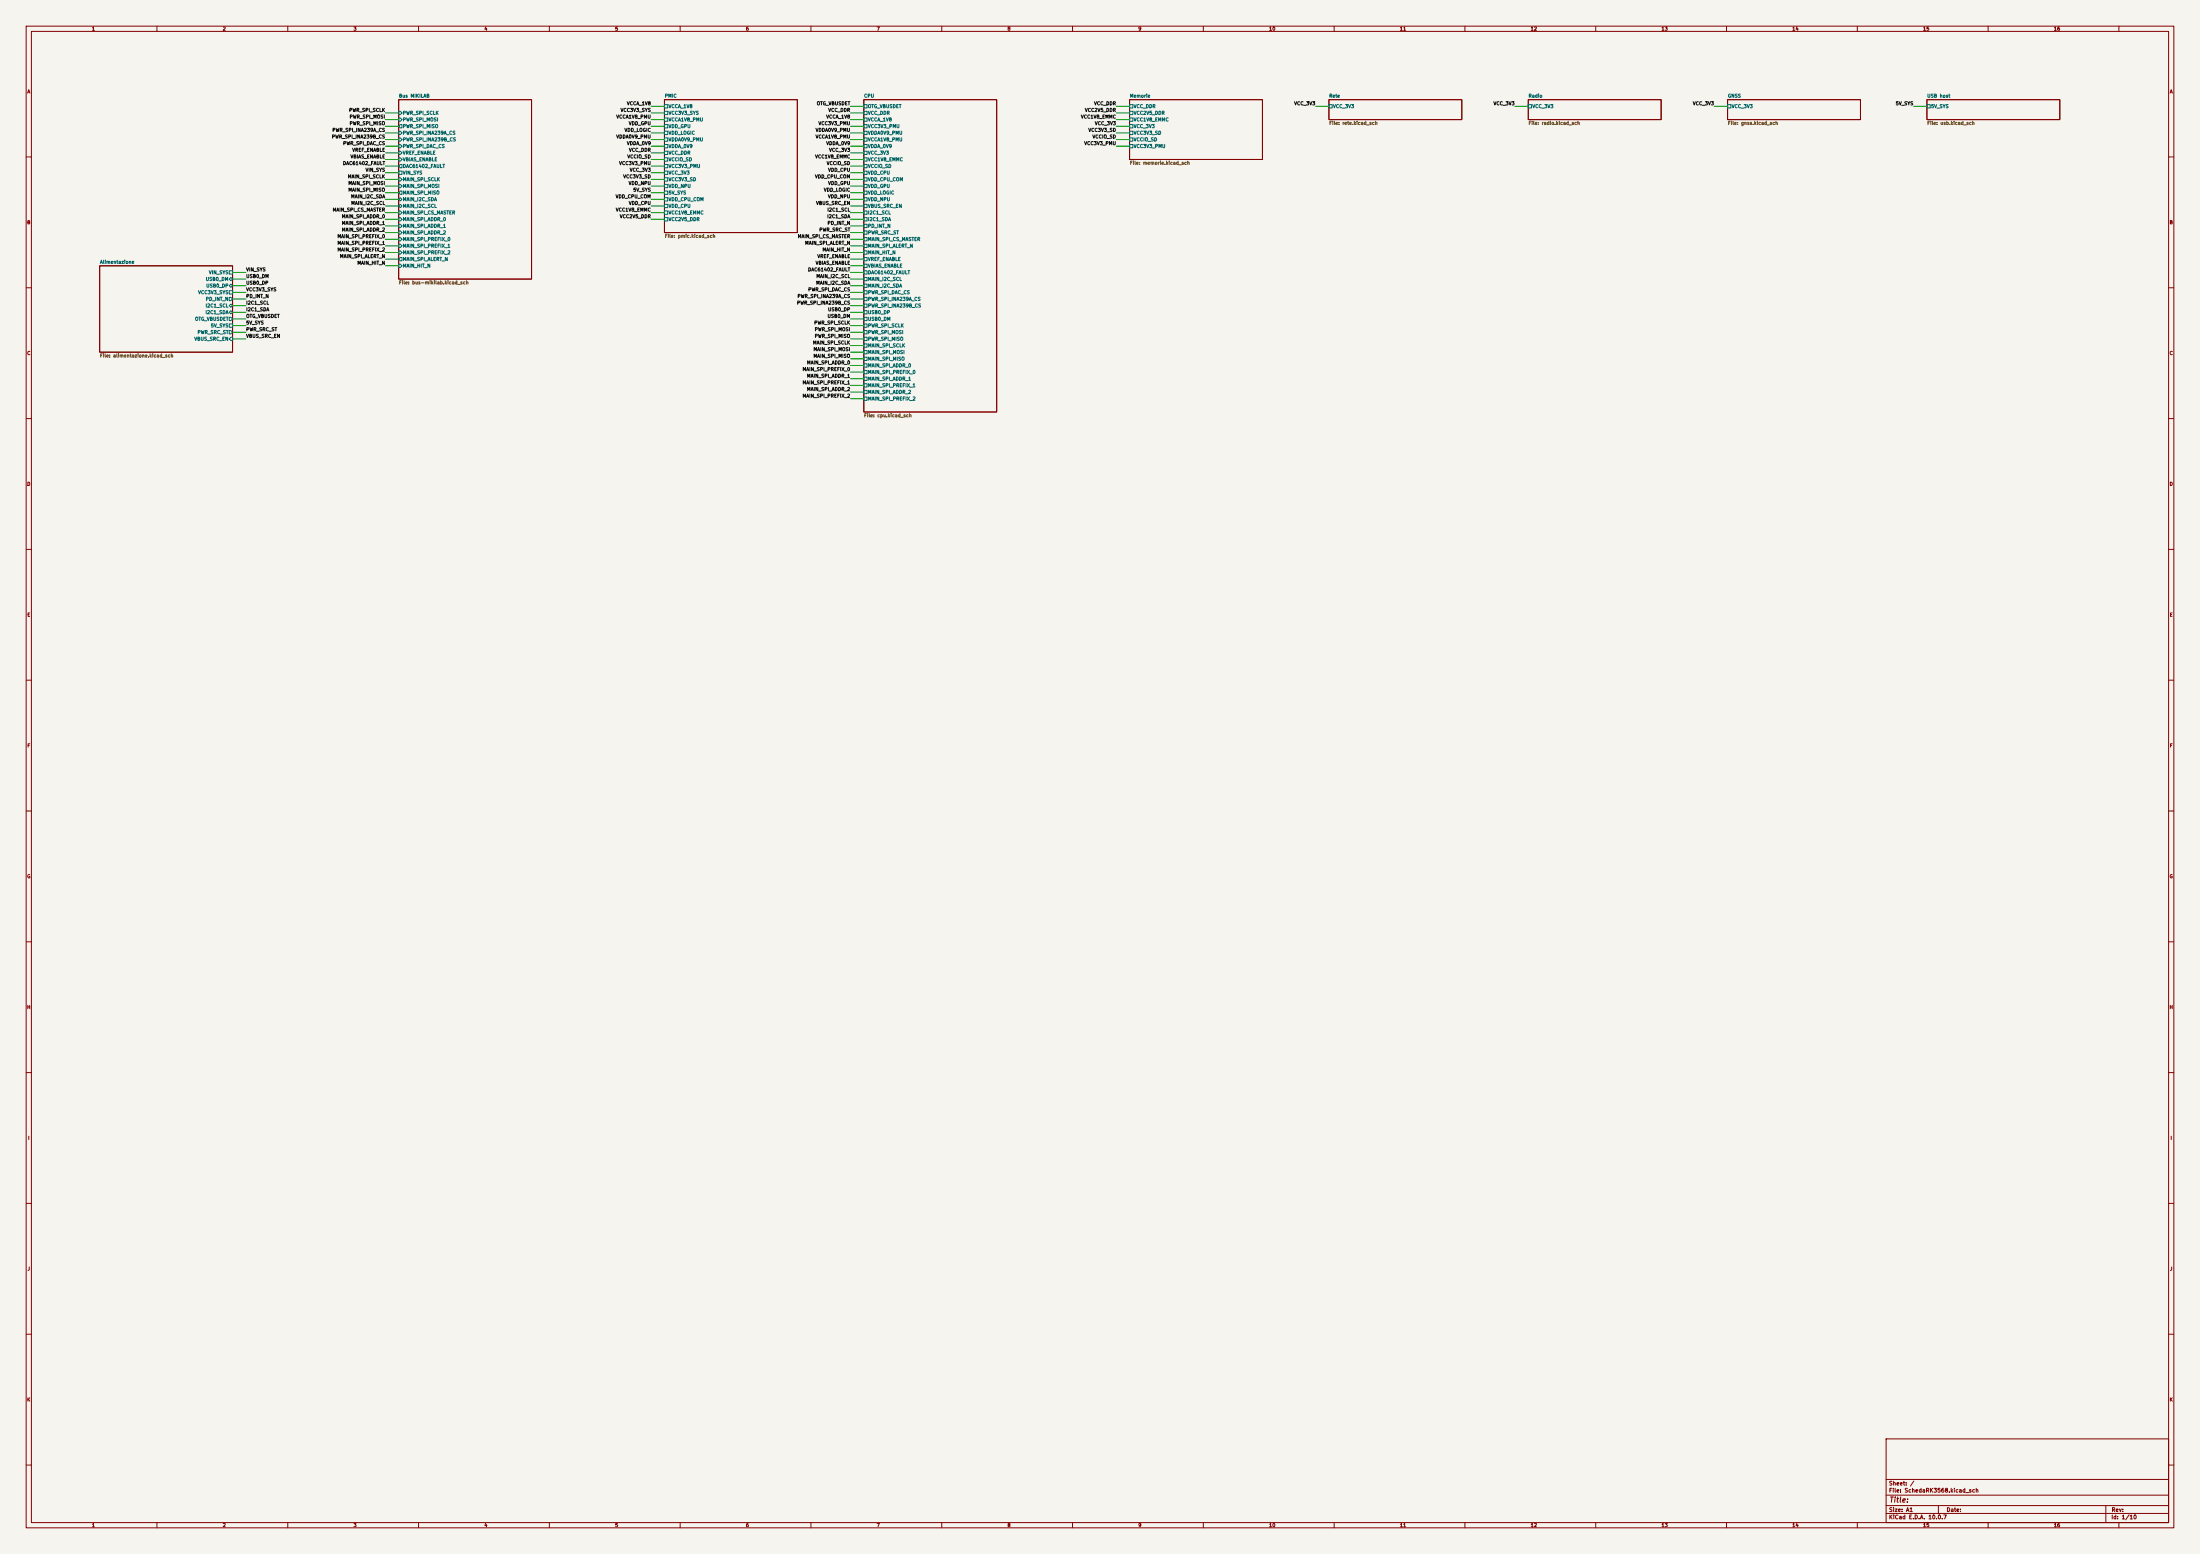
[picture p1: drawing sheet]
(kicad_sch
 (version 20260306)
 (generator "eeschema")
 (generator_version "10.0")
 (paper "A1")
 (lib_symbols)
 (sheet (at 152.4 38.1) (size 50.8 68.58) (exclude_from_sim no) (in_bom yes) (on_board yes) (dnp no) (fields_autoplaced yes) (stroke (width 0.1524) (type solid)) (fill (color 0 0 0 0)) (property "Sheetname" "Bus MIKILAB" (at 152.4 37.39 0) (effects (font (size 1.27 1.27)) (justify left bottom))) (property "Sheetfile" "bus-mikilab.kicad_sch" (at 152.4 107.26 0) (effects (font (size 1.27 1.27)) (justify left top))) (pin "PWR_SPI_SCLK" input (at 152.40 43.18 180) (effects (font (size 1.27 1.27)) (justify left))) (pin "PWR_SPI_MOSI" input (at 152.40 45.72 180) (effects (font (size 1.27 1.27)) (justify left))) (pin "PWR_SPI_MISO" output (at 152.40 48.26 180) (effects (font (size 1.27 1.27)) (justify left))) (pin "PWR_SPI_INA239A_CS" input (at 152.40 50.80 180) (effects (font (size 1.27 1.27)) (justify left))) (pin "PWR_SPI_INA239B_CS" input (at 152.40 53.34 180) (effects (font (size 1.27 1.27)) (justify left))) (pin "PWR_SPI_DAC_CS" input (at 152.40 55.88 180) (effects (font (size 1.27 1.27)) (justify left))) (pin "VREF_ENABLE" input (at 152.40 58.42 180) (effects (font (size 1.27 1.27)) (justify left))) (pin "VBIAS_ENABLE" input (at 152.40 60.96 180) (effects (font (size 1.27 1.27)) (justify left))) (pin "DAC61402_FAULT" output (at 152.40 63.50 180) (effects (font (size 1.27 1.27)) (justify left))) (pin "VIN_SYS" passive (at 152.40 66.04 180) (effects (font (size 1.27 1.27)) (justify left))) (pin "MAIN_SPI_SCLK" input (at 152.40 68.58 180) (effects (font (size 1.27 1.27)) (justify left))) (pin "MAIN_SPI_MOSI" input (at 152.40 71.12 180) (effects (font (size 1.27 1.27)) (justify left))) (pin "MAIN_SPI_MISO" output (at 152.40 73.66 180) (effects (font (size 1.27 1.27)) (justify left))) (pin "MAIN_I2C_SDA" bidirectional (at 152.40 76.20 180) (effects (font (size 1.27 1.27)) (justify left))) (pin "MAIN_I2C_SCL" bidirectional (at 152.40 78.74 180) (effects (font (size 1.27 1.27)) (justify left))) (pin "MAIN_SPI_CS_MASTER" input (at 152.40 81.28 180) (effects (font (size 1.27 1.27)) (justify left))) (pin "MAIN_SPI_ADDR_0" input (at 152.40 83.82 180) (effects (font (size 1.27 1.27)) (justify left))) (pin "MAIN_SPI_ADDR_1" input (at 152.40 86.36 180) (effects (font (size 1.27 1.27)) (justify left))) (pin "MAIN_SPI_ADDR_2" input (at 152.40 88.90 180) (effects (font (size 1.27 1.27)) (justify left))) (pin "MAIN_SPI_PREFIX_0" input (at 152.40 91.44 180) (effects (font (size 1.27 1.27)) (justify left))) (pin "MAIN_SPI_PREFIX_1" input (at 152.40 93.98 180) (effects (font (size 1.27 1.27)) (justify left))) (pin "MAIN_SPI_PREFIX_2" input (at 152.40 96.52 180) (effects (font (size 1.27 1.27)) (justify left))) (pin "MAIN_SPI_ALERT_N" output (at 152.40 99.06 180) (effects (font (size 1.27 1.27)) (justify left))) (pin "MAIN_HIT_N" input (at 152.40 101.60 180) (effects (font (size 1.27 1.27)) (justify left))))
 
 
 (wire (pts (xy 152.40 43.18) (xy 147.32 43.18)) (stroke (width 0) (type default)))
 (label "PWR_SPI_SCLK" (at 147.32 43.18 180) (effects (font (size 1.27 1.27)) (justify right bottom)))
 (wire (pts (xy 152.40 45.72) (xy 147.32 45.72)) (stroke (width 0) (type default)))
 (label "PWR_SPI_MOSI" (at 147.32 45.72 180) (effects (font (size 1.27 1.27)) (justify right bottom)))
 (wire (pts (xy 152.40 48.26) (xy 147.32 48.26)) (stroke (width 0) (type default)))
 (label "PWR_SPI_MISO" (at 147.32 48.26 180) (effects (font (size 1.27 1.27)) (justify right bottom)))
 (wire (pts (xy 152.40 50.80) (xy 147.32 50.80)) (stroke (width 0) (type default)))
 (label "PWR_SPI_INA239A_CS" (at 147.32 50.80 180) (effects (font (size 1.27 1.27)) (justify right bottom)))
 (wire (pts (xy 152.40 53.34) (xy 147.32 53.34)) (stroke (width 0) (type default)))
 (label "PWR_SPI_INA239B_CS" (at 147.32 53.34 180) (effects (font (size 1.27 1.27)) (justify right bottom)))
 (wire (pts (xy 152.40 55.88) (xy 147.32 55.88)) (stroke (width 0) (type default)))
 (label "PWR_SPI_DAC_CS" (at 147.32 55.88 180) (effects (font (size 1.27 1.27)) (justify right bottom)))
 (wire (pts (xy 152.40 58.42) (xy 147.32 58.42)) (stroke (width 0) (type default)))
 (label "VREF_ENABLE" (at 147.32 58.42 180) (effects (font (size 1.27 1.27)) (justify right bottom)))
 (wire (pts (xy 152.40 60.96) (xy 147.32 60.96)) (stroke (width 0) (type default)))
 (label "VBIAS_ENABLE" (at 147.32 60.96 180) (effects (font (size 1.27 1.27)) (justify right bottom)))
 (wire (pts (xy 152.40 63.50) (xy 147.32 63.50)) (stroke (width 0) (type default)))
 (label "DAC61402_FAULT" (at 147.32 63.50 180) (effects (font (size 1.27 1.27)) (justify right bottom)))
 (wire (pts (xy 152.40 66.04) (xy 147.32 66.04)) (stroke (width 0) (type default)))
 (label "VIN_SYS" (at 147.32 66.04 180) (effects (font (size 1.27 1.27)) (justify right bottom)))
 (wire (pts (xy 152.40 68.58) (xy 147.32 68.58)) (stroke (width 0) (type default)))
 (label "MAIN_SPI_SCLK" (at 147.32 68.58 180) (effects (font (size 1.27 1.27)) (justify right bottom)))
 (wire (pts (xy 152.40 71.12) (xy 147.32 71.12)) (stroke (width 0) (type default)))
 (label "MAIN_SPI_MOSI" (at 147.32 71.12 180) (effects (font (size 1.27 1.27)) (justify right bottom)))
 (wire (pts (xy 152.40 73.66) (xy 147.32 73.66)) (stroke (width 0) (type default)))
 (label "MAIN_SPI_MISO" (at 147.32 73.66 180) (effects (font (size 1.27 1.27)) (justify right bottom)))
 (wire (pts (xy 152.40 76.20) (xy 147.32 76.20)) (stroke (width 0) (type default)))
 (label "MAIN_I2C_SDA" (at 147.32 76.20 180) (effects (font (size 1.27 1.27)) (justify right bottom)))
 (wire (pts (xy 152.40 78.74) (xy 147.32 78.74)) (stroke (width 0) (type default)))
 (label "MAIN_I2C_SCL" (at 147.32 78.74 180) (effects (font (size 1.27 1.27)) (justify right bottom)))
 (wire (pts (xy 152.40 81.28) (xy 147.32 81.28)) (stroke (width 0) (type default)))
 (label "MAIN_SPI_CS_MASTER" (at 147.32 81.28 180) (effects (font (size 1.27 1.27)) (justify right bottom)))
 (wire (pts (xy 152.40 83.82) (xy 147.32 83.82)) (stroke (width 0) (type default)))
 (label "MAIN_SPI_ADDR_0" (at 147.32 83.82 180) (effects (font (size 1.27 1.27)) (justify right bottom)))
 (wire (pts (xy 152.40 86.36) (xy 147.32 86.36)) (stroke (width 0) (type default)))
 (label "MAIN_SPI_ADDR_1" (at 147.32 86.36 180) (effects (font (size 1.27 1.27)) (justify right bottom)))
 (wire (pts (xy 152.40 88.90) (xy 147.32 88.90)) (stroke (width 0) (type default)))
 (label "MAIN_SPI_ADDR_2" (at 147.32 88.90 180) (effects (font (size 1.27 1.27)) (justify right bottom)))
 (wire (pts (xy 152.40 91.44) (xy 147.32 91.44)) (stroke (width 0) (type default)))
 (label "MAIN_SPI_PREFIX_0" (at 147.32 91.44 180) (effects (font (size 1.27 1.27)) (justify right bottom)))
 (wire (pts (xy 152.40 93.98) (xy 147.32 93.98)) (stroke (width 0) (type default)))
 (label "MAIN_SPI_PREFIX_1" (at 147.32 93.98 180) (effects (font (size 1.27 1.27)) (justify right bottom)))
 (wire (pts (xy 152.40 96.52) (xy 147.32 96.52)) (stroke (width 0) (type default)))
 (label "MAIN_SPI_PREFIX_2" (at 147.32 96.52 180) (effects (font (size 1.27 1.27)) (justify right bottom)))
 (wire (pts (xy 152.40 99.06) (xy 147.32 99.06)) (stroke (width 0) (type default)))
 (label "MAIN_SPI_ALERT_N" (at 147.32 99.06 180) (effects (font (size 1.27 1.27)) (justify right bottom)))
 (wire (pts (xy 152.40 101.60) (xy 147.32 101.60)) (stroke (width 0) (type default)))
 (label "MAIN_HIT_N" (at 147.32 101.60 180) (effects (font (size 1.27 1.27)) (justify right bottom)))
 (sheet (at 38.1 101.6) (size 50.8 33.02) (exclude_from_sim no) (in_bom yes) (on_board yes) (dnp no) (fields_autoplaced yes) (stroke (width 0.1524) (type solid)) (fill (color 0 0 0 0)) (property "Sheetname" "Alimentazione" (at 38.1 100.89 0) (effects (font (size 1.27 1.27)) (justify left bottom))) (property "Sheetfile" "alimentazione.kicad_sch" (at 38.1 135.20 0) (effects (font (size 1.27 1.27)) (justify left top))) (pin "VIN_SYS" passive (at 88.90 104.14 0) (effects (font (size 1.27 1.27)) (justify right))) (pin "USB0_DM" bidirectional (at 88.90 106.68 0) (effects (font (size 1.27 1.27)) (justify right))) (pin "USB0_DP" bidirectional (at 88.90 109.22 0) (effects (font (size 1.27 1.27)) (justify right))) (pin "VCC3V3_SYS" passive (at 88.90 111.76 0) (effects (font (size 1.27 1.27)) (justify right))) (pin "PD_INT_N" output (at 88.90 114.30 0) (effects (font (size 1.27 1.27)) (justify right))) (pin "I2C1_SCL" bidirectional (at 88.90 116.84 0) (effects (font (size 1.27 1.27)) (justify right))) (pin "I2C1_SDA" bidirectional (at 88.90 119.38 0) (effects (font (size 1.27 1.27)) (justify right))) (pin "OTG_VBUSDET" output (at 88.90 121.92 0) (effects (font (size 1.27 1.27)) (justify right))) (pin "5V_SYS" passive (at 88.90 124.46 0) (effects (font (size 1.27 1.27)) (justify right))) (pin "PWR_SRC_ST" output (at 88.90 127.00 0) (effects (font (size 1.27 1.27)) (justify right))) (pin "VBUS_SRC_EN" input (at 88.90 129.54 0) (effects (font (size 1.27 1.27)) (justify right))))
 (wire (pts (xy 88.90 104.14) (xy 93.98 104.14)) (stroke (width 0) (type default)))
 (label "VIN_SYS" (at 93.98 104.14 0) (effects (font (size 1.27 1.27)) (justify left bottom)))
 (wire (pts (xy 88.90 106.68) (xy 93.98 106.68)) (stroke (width 0) (type default)))
 (label "USB0_DM" (at 93.98 106.68 0) (effects (font (size 1.27 1.27)) (justify left bottom)))
 (wire (pts (xy 88.90 109.22) (xy 93.98 109.22)) (stroke (width 0) (type default)))
 (label "USB0_DP" (at 93.98 109.22 0) (effects (font (size 1.27 1.27)) (justify left bottom)))
 (wire (pts (xy 88.90 111.76) (xy 93.98 111.76)) (stroke (width 0) (type default)))
 (label "VCC3V3_SYS" (at 93.98 111.76 0) (effects (font (size 1.27 1.27)) (justify left bottom)))
 (wire (pts (xy 88.90 114.30) (xy 93.98 114.30)) (stroke (width 0) (type default)))
 (label "PD_INT_N" (at 93.98 114.30 0) (effects (font (size 1.27 1.27)) (justify left bottom)))
 (wire (pts (xy 88.90 116.84) (xy 93.98 116.84)) (stroke (width 0) (type default)))
 (label "I2C1_SCL" (at 93.98 116.84 0) (effects (font (size 1.27 1.27)) (justify left bottom)))
 (wire (pts (xy 88.90 119.38) (xy 93.98 119.38)) (stroke (width 0) (type default)))
 (label "I2C1_SDA" (at 93.98 119.38 0) (effects (font (size 1.27 1.27)) (justify left bottom)))
 (wire (pts (xy 88.90 121.92) (xy 93.98 121.92)) (stroke (width 0) (type default)))
 (label "OTG_VBUSDET" (at 93.98 121.92 0) (effects (font (size 1.27 1.27)) (justify left bottom)))
 (wire (pts (xy 88.90 124.46) (xy 93.98 124.46)) (stroke (width 0) (type default)))
 (label "5V_SYS" (at 93.98 124.46 0) (effects (font (size 1.27 1.27)) (justify left bottom)))
 (wire (pts (xy 88.90 127.00) (xy 93.98 127.00)) (stroke (width 0) (type default)))
 (label "PWR_SRC_ST" (at 93.98 127.00 0) (effects (font (size 1.27 1.27)) (justify left bottom)))
 (wire (pts (xy 88.90 129.54) (xy 93.98 129.54)) (stroke (width 0) (type default)))
 (label "VBUS_SRC_EN" (at 93.98 129.54 0) (effects (font (size 1.27 1.27)) (justify left bottom)))
 (sheet (at 254.0 38.1) (size 50.8 50.80) (exclude_from_sim no) (in_bom yes) (on_board yes) (dnp no) (fields_autoplaced yes) (stroke (width 0.1524) (type solid)) (fill (color 0 0 0 0)) (property "Sheetname" "PMIC" (at 254.0 37.39 0) (effects (font (size 1.27 1.27)) (justify left bottom))) (property "Sheetfile" "pmic.kicad_sch" (at 254.0 89.48 0) (effects (font (size 1.27 1.27)) (justify left top))) (pin "VCCA_1V8" passive (at 254.00 40.64 180) (effects (font (size 1.27 1.27)) (justify left))) (pin "VCC3V3_SYS" passive (at 254.00 43.18 180) (effects (font (size 1.27 1.27)) (justify left))) (pin "VCCA1V8_PMU" passive (at 254.00 45.72 180) (effects (font (size 1.27 1.27)) (justify left))) (pin "VDD_GPU" passive (at 254.00 48.26 180) (effects (font (size 1.27 1.27)) (justify left))) (pin "VDD_LOGIC" passive (at 254.00 50.80 180) (effects (font (size 1.27 1.27)) (justify left))) (pin "VDDA0V9_PMU" passive (at 254.00 53.34 180) (effects (font (size 1.27 1.27)) (justify left))) (pin "VDDA_0V9" passive (at 254.00 55.88 180) (effects (font (size 1.27 1.27)) (justify left))) (pin "VCC_DDR" passive (at 254.00 58.42 180) (effects (font (size 1.27 1.27)) (justify left))) (pin "VCCIO_SD" passive (at 254.00 60.96 180) (effects (font (size 1.27 1.27)) (justify left))) (pin "VCC3V3_PMU" passive (at 254.00 63.50 180) (effects (font (size 1.27 1.27)) (justify left))) (pin "VCC_3V3" passive (at 254.00 66.04 180) (effects (font (size 1.27 1.27)) (justify left))) (pin "VCC3V3_SD" passive (at 254.00 68.58 180) (effects (font (size 1.27 1.27)) (justify left))) (pin "VDD_NPU" passive (at 254.00 71.12 180) (effects (font (size 1.27 1.27)) (justify left))) (pin "5V_SYS" passive (at 254.00 73.66 180) (effects (font (size 1.27 1.27)) (justify left))) (pin "VDD_CPU_COM" passive (at 254.00 76.20 180) (effects (font (size 1.27 1.27)) (justify left))) (pin "VDD_CPU" passive (at 254.00 78.74 180) (effects (font (size 1.27 1.27)) (justify left))) (pin "VCC1V8_EMMC" passive (at 254.00 81.28 180) (effects (font (size 1.27 1.27)) (justify left))) (pin "VCC2V5_DDR" passive (at 254.00 83.82 180) (effects (font (size 1.27 1.27)) (justify left))))
 (wire (pts (xy 254.00 40.64) (xy 248.92 40.64)) (stroke (width 0) (type default)))
 (label "VCCA_1V8" (at 248.92 40.64 180) (effects (font (size 1.27 1.27)) (justify right bottom)))
 (wire (pts (xy 254.00 43.18) (xy 248.92 43.18)) (stroke (width 0) (type default)))
 (label "VCC3V3_SYS" (at 248.92 43.18 180) (effects (font (size 1.27 1.27)) (justify right bottom)))
 (wire (pts (xy 254.00 45.72) (xy 248.92 45.72)) (stroke (width 0) (type default)))
 (label "VCCA1V8_PMU" (at 248.92 45.72 180) (effects (font (size 1.27 1.27)) (justify right bottom)))
 (wire (pts (xy 254.00 48.26) (xy 248.92 48.26)) (stroke (width 0) (type default)))
 (label "VDD_GPU" (at 248.92 48.26 180) (effects (font (size 1.27 1.27)) (justify right bottom)))
 (wire (pts (xy 254.00 50.80) (xy 248.92 50.80)) (stroke (width 0) (type default)))
 (label "VDD_LOGIC" (at 248.92 50.80 180) (effects (font (size 1.27 1.27)) (justify right bottom)))
 (wire (pts (xy 254.00 53.34) (xy 248.92 53.34)) (stroke (width 0) (type default)))
 (label "VDDA0V9_PMU" (at 248.92 53.34 180) (effects (font (size 1.27 1.27)) (justify right bottom)))
 (wire (pts (xy 254.00 55.88) (xy 248.92 55.88)) (stroke (width 0) (type default)))
 (label "VDDA_0V9" (at 248.92 55.88 180) (effects (font (size 1.27 1.27)) (justify right bottom)))
 (wire (pts (xy 254.00 58.42) (xy 248.92 58.42)) (stroke (width 0) (type default)))
 (label "VCC_DDR" (at 248.92 58.42 180) (effects (font (size 1.27 1.27)) (justify right bottom)))
 (wire (pts (xy 254.00 60.96) (xy 248.92 60.96)) (stroke (width 0) (type default)))
 (label "VCCIO_SD" (at 248.92 60.96 180) (effects (font (size 1.27 1.27)) (justify right bottom)))
 (wire (pts (xy 254.00 63.50) (xy 248.92 63.50)) (stroke (width 0) (type default)))
 (label "VCC3V3_PMU" (at 248.92 63.50 180) (effects (font (size 1.27 1.27)) (justify right bottom)))
 (wire (pts (xy 254.00 66.04) (xy 248.92 66.04)) (stroke (width 0) (type default)))
 (label "VCC_3V3" (at 248.92 66.04 180) (effects (font (size 1.27 1.27)) (justify right bottom)))
 (wire (pts (xy 254.00 68.58) (xy 248.92 68.58)) (stroke (width 0) (type default)))
 (label "VCC3V3_SD" (at 248.92 68.58 180) (effects (font (size 1.27 1.27)) (justify right bottom)))
 (wire (pts (xy 254.00 71.12) (xy 248.92 71.12)) (stroke (width 0) (type default)))
 (label "VDD_NPU" (at 248.92 71.12 180) (effects (font (size 1.27 1.27)) (justify right bottom)))
 (wire (pts (xy 254.00 73.66) (xy 248.92 73.66)) (stroke (width 0) (type default)))
 (label "5V_SYS" (at 248.92 73.66 180) (effects (font (size 1.27 1.27)) (justify right bottom)))
 (wire (pts (xy 254.00 76.20) (xy 248.92 76.20)) (stroke (width 0) (type default)))
 (label "VDD_CPU_COM" (at 248.92 76.20 180) (effects (font (size 1.27 1.27)) (justify right bottom)))
 (wire (pts (xy 254.00 78.74) (xy 248.92 78.74)) (stroke (width 0) (type default)))
 (label "VDD_CPU" (at 248.92 78.74 180) (effects (font (size 1.27 1.27)) (justify right bottom)))
 (wire (pts (xy 254.00 81.28) (xy 248.92 81.28)) (stroke (width 0) (type default)))
 (label "VCC1V8_EMMC" (at 248.92 81.28 180) (effects (font (size 1.27 1.27)) (justify right bottom)))
 (wire (pts (xy 254.00 83.82) (xy 248.92 83.82)) (stroke (width 0) (type default)))
 (label "VCC2V5_DDR" (at 248.92 83.82 180) (effects (font (size 1.27 1.27)) (justify right bottom)))
 (sheet (at 330.2 38.1) (size 50.8 119.38) (exclude_from_sim no) (in_bom yes) (on_board yes) (dnp no) (fields_autoplaced yes) (stroke (width 0.1524) (type solid)) (fill (color 0 0 0 0)) (property "Sheetname" "CPU" (at 330.2 37.39 0) (effects (font (size 1.27 1.27)) (justify left bottom))) (property "Sheetfile" "cpu.kicad_sch" (at 330.2 158.06 0) (effects (font (size 1.27 1.27)) (justify left top))) (pin "OTG_VBUSDET" passive (at 330.20 40.64 180) (effects (font (size 1.27 1.27)) (justify left))) (pin "VCC_DDR" passive (at 330.20 43.18 180) (effects (font (size 1.27 1.27)) (justify left))) (pin "VCCA_1V8" passive (at 330.20 45.72 180) (effects (font (size 1.27 1.27)) (justify left))) (pin "VCC3V3_PMU" passive (at 330.20 48.26 180) (effects (font (size 1.27 1.27)) (justify left))) (pin "VDDA0V9_PMU" passive (at 330.20 50.80 180) (effects (font (size 1.27 1.27)) (justify left))) (pin "VCCA1V8_PMU" passive (at 330.20 53.34 180) (effects (font (size 1.27 1.27)) (justify left))) (pin "VDDA_0V9" passive (at 330.20 55.88 180) (effects (font (size 1.27 1.27)) (justify left))) (pin "VCC_3V3" passive (at 330.20 58.42 180) (effects (font (size 1.27 1.27)) (justify left))) (pin "VCC1V8_EMMC" passive (at 330.20 60.96 180) (effects (font (size 1.27 1.27)) (justify left))) (pin "VCCIO_SD" passive (at 330.20 63.50 180) (effects (font (size 1.27 1.27)) (justify left))) (pin "VDD_CPU" passive (at 330.20 66.04 180) (effects (font (size 1.27 1.27)) (justify left))) (pin "VDD_CPU_COM" passive (at 330.20 68.58 180) (effects (font (size 1.27 1.27)) (justify left))) (pin "VDD_GPU" passive (at 330.20 71.12 180) (effects (font (size 1.27 1.27)) (justify left))) (pin "VDD_LOGIC" passive (at 330.20 73.66 180) (effects (font (size 1.27 1.27)) (justify left))) (pin "VDD_NPU" passive (at 330.20 76.20 180) (effects (font (size 1.27 1.27)) (justify left))) (pin "VBUS_SRC_EN" passive (at 330.20 78.74 180) (effects (font (size 1.27 1.27)) (justify left))) (pin "I2C1_SCL" passive (at 330.20 81.28 180) (effects (font (size 1.27 1.27)) (justify left))) (pin "I2C1_SDA" passive (at 330.20 83.82 180) (effects (font (size 1.27 1.27)) (justify left))) (pin "PD_INT_N" passive (at 330.20 86.36 180) (effects (font (size 1.27 1.27)) (justify left))) (pin "PWR_SRC_ST" passive (at 330.20 88.90 180) (effects (font (size 1.27 1.27)) (justify left))) (pin "MAIN_SPI_CS_MASTER" passive (at 330.20 91.44 180) (effects (font (size 1.27 1.27)) (justify left))) (pin "MAIN_SPI_ALERT_N" passive (at 330.20 93.98 180) (effects (font (size 1.27 1.27)) (justify left))) (pin "MAIN_HIT_N" passive (at 330.20 96.52 180) (effects (font (size 1.27 1.27)) (justify left))) (pin "VREF_ENABLE" passive (at 330.20 99.06 180) (effects (font (size 1.27 1.27)) (justify left))) (pin "VBIAS_ENABLE" passive (at 330.20 101.60 180) (effects (font (size 1.27 1.27)) (justify left))) (pin "DAC61402_FAULT" passive (at 330.20 104.14 180) (effects (font (size 1.27 1.27)) (justify left))) (pin "MAIN_I2C_SCL" passive (at 330.20 106.68 180) (effects (font (size 1.27 1.27)) (justify left))) (pin "MAIN_I2C_SDA" passive (at 330.20 109.22 180) (effects (font (size 1.27 1.27)) (justify left))) (pin "PWR_SPI_DAC_CS" passive (at 330.20 111.76 180) (effects (font (size 1.27 1.27)) (justify left))) (pin "PWR_SPI_INA239A_CS" passive (at 330.20 114.30 180) (effects (font (size 1.27 1.27)) (justify left))) (pin "PWR_SPI_INA239B_CS" passive (at 330.20 116.84 180) (effects (font (size 1.27 1.27)) (justify left))) (pin "USB0_DP" passive (at 330.20 119.38 180) (effects (font (size 1.27 1.27)) (justify left))) (pin "USB0_DM" passive (at 330.20 121.92 180) (effects (font (size 1.27 1.27)) (justify left))) (pin "PWR_SPI_SCLK" passive (at 330.20 124.46 180) (effects (font (size 1.27 1.27)) (justify left))) (pin "PWR_SPI_MOSI" passive (at 330.20 127.00 180) (effects (font (size 1.27 1.27)) (justify left))) (pin "PWR_SPI_MISO" passive (at 330.20 129.54 180) (effects (font (size 1.27 1.27)) (justify left))) (pin "MAIN_SPI_SCLK" passive (at 330.20 132.08 180) (effects (font (size 1.27 1.27)) (justify left))) (pin "MAIN_SPI_MOSI" passive (at 330.20 134.62 180) (effects (font (size 1.27 1.27)) (justify left))) (pin "MAIN_SPI_MISO" passive (at 330.20 137.16 180) (effects (font (size 1.27 1.27)) (justify left))) (pin "MAIN_SPI_ADDR_0" passive (at 330.20 139.70 180) (effects (font (size 1.27 1.27)) (justify left))) (pin "MAIN_SPI_PREFIX_0" passive (at 330.20 142.24 180) (effects (font (size 1.27 1.27)) (justify left))) (pin "MAIN_SPI_ADDR_1" passive (at 330.20 144.78 180) (effects (font (size 1.27 1.27)) (justify left))) (pin "MAIN_SPI_PREFIX_1" passive (at 330.20 147.32 180) (effects (font (size 1.27 1.27)) (justify left))) (pin "MAIN_SPI_ADDR_2" passive (at 330.20 149.86 180) (effects (font (size 1.27 1.27)) (justify left))) (pin "MAIN_SPI_PREFIX_2" passive (at 330.20 152.40 180) (effects (font (size 1.27 1.27)) (justify left))))
 (wire (pts (xy 330.20 40.64) (xy 325.12 40.64)) (stroke (width 0) (type default)))
 (label "OTG_VBUSDET" (at 325.12 40.64 180) (effects (font (size 1.27 1.27)) (justify right bottom)))
 (wire (pts (xy 330.20 43.18) (xy 325.12 43.18)) (stroke (width 0) (type default)))
 (label "VCC_DDR" (at 325.12 43.18 180) (effects (font (size 1.27 1.27)) (justify right bottom)))
 (wire (pts (xy 330.20 45.72) (xy 325.12 45.72)) (stroke (width 0) (type default)))
 (label "VCCA_1V8" (at 325.12 45.72 180) (effects (font (size 1.27 1.27)) (justify right bottom)))
 (wire (pts (xy 330.20 48.26) (xy 325.12 48.26)) (stroke (width 0) (type default)))
 (label "VCC3V3_PMU" (at 325.12 48.26 180) (effects (font (size 1.27 1.27)) (justify right bottom)))
 (wire (pts (xy 330.20 50.80) (xy 325.12 50.80)) (stroke (width 0) (type default)))
 (label "VDDA0V9_PMU" (at 325.12 50.80 180) (effects (font (size 1.27 1.27)) (justify right bottom)))
 (wire (pts (xy 330.20 53.34) (xy 325.12 53.34)) (stroke (width 0) (type default)))
 (label "VCCA1V8_PMU" (at 325.12 53.34 180) (effects (font (size 1.27 1.27)) (justify right bottom)))
 (wire (pts (xy 330.20 55.88) (xy 325.12 55.88)) (stroke (width 0) (type default)))
 (label "VDDA_0V9" (at 325.12 55.88 180) (effects (font (size 1.27 1.27)) (justify right bottom)))
 (wire (pts (xy 330.20 58.42) (xy 325.12 58.42)) (stroke (width 0) (type default)))
 (label "VCC_3V3" (at 325.12 58.42 180) (effects (font (size 1.27 1.27)) (justify right bottom)))
 (wire (pts (xy 330.20 60.96) (xy 325.12 60.96)) (stroke (width 0) (type default)))
 (label "VCC1V8_EMMC" (at 325.12 60.96 180) (effects (font (size 1.27 1.27)) (justify right bottom)))
 (wire (pts (xy 330.20 63.50) (xy 325.12 63.50)) (stroke (width 0) (type default)))
 (label "VCCIO_SD" (at 325.12 63.50 180) (effects (font (size 1.27 1.27)) (justify right bottom)))
 (wire (pts (xy 330.20 66.04) (xy 325.12 66.04)) (stroke (width 0) (type default)))
 (label "VDD_CPU" (at 325.12 66.04 180) (effects (font (size 1.27 1.27)) (justify right bottom)))
 (wire (pts (xy 330.20 68.58) (xy 325.12 68.58)) (stroke (width 0) (type default)))
 (label "VDD_CPU_COM" (at 325.12 68.58 180) (effects (font (size 1.27 1.27)) (justify right bottom)))
 (wire (pts (xy 330.20 71.12) (xy 325.12 71.12)) (stroke (width 0) (type default)))
 (label "VDD_GPU" (at 325.12 71.12 180) (effects (font (size 1.27 1.27)) (justify right bottom)))
 (wire (pts (xy 330.20 73.66) (xy 325.12 73.66)) (stroke (width 0) (type default)))
 (label "VDD_LOGIC" (at 325.12 73.66 180) (effects (font (size 1.27 1.27)) (justify right bottom)))
 (wire (pts (xy 330.20 76.20) (xy 325.12 76.20)) (stroke (width 0) (type default)))
 (label "VDD_NPU" (at 325.12 76.20 180) (effects (font (size 1.27 1.27)) (justify right bottom)))
 (wire (pts (xy 330.20 78.74) (xy 325.12 78.74)) (stroke (width 0) (type default)))
 (label "VBUS_SRC_EN" (at 325.12 78.74 180) (effects (font (size 1.27 1.27)) (justify right bottom)))
 (wire (pts (xy 330.20 81.28) (xy 325.12 81.28)) (stroke (width 0) (type default)))
 (label "I2C1_SCL" (at 325.12 81.28 180) (effects (font (size 1.27 1.27)) (justify right bottom)))
 (wire (pts (xy 330.20 83.82) (xy 325.12 83.82)) (stroke (width 0) (type default)))
 (label "I2C1_SDA" (at 325.12 83.82 180) (effects (font (size 1.27 1.27)) (justify right bottom)))
 (wire (pts (xy 330.20 86.36) (xy 325.12 86.36)) (stroke (width 0) (type default)))
 (label "PD_INT_N" (at 325.12 86.36 180) (effects (font (size 1.27 1.27)) (justify right bottom)))
 (wire (pts (xy 330.20 88.90) (xy 325.12 88.90)) (stroke (width 0) (type default)))
 (label "PWR_SRC_ST" (at 325.12 88.90 180) (effects (font (size 1.27 1.27)) (justify right bottom)))
 (wire (pts (xy 330.20 91.44) (xy 325.12 91.44)) (stroke (width 0) (type default)))
 (label "MAIN_SPI_CS_MASTER" (at 325.12 91.44 180) (effects (font (size 1.27 1.27)) (justify right bottom)))
 (wire (pts (xy 330.20 93.98) (xy 325.12 93.98)) (stroke (width 0) (type default)))
 (label "MAIN_SPI_ALERT_N" (at 325.12 93.98 180) (effects (font (size 1.27 1.27)) (justify right bottom)))
 (wire (pts (xy 330.20 96.52) (xy 325.12 96.52)) (stroke (width 0) (type default)))
 (label "MAIN_HIT_N" (at 325.12 96.52 180) (effects (font (size 1.27 1.27)) (justify right bottom)))
 (wire (pts (xy 330.20 99.06) (xy 325.12 99.06)) (stroke (width 0) (type default)))
 (label "VREF_ENABLE" (at 325.12 99.06 180) (effects (font (size 1.27 1.27)) (justify right bottom)))
 (wire (pts (xy 330.20 101.60) (xy 325.12 101.60)) (stroke (width 0) (type default)))
 (label "VBIAS_ENABLE" (at 325.12 101.60 180) (effects (font (size 1.27 1.27)) (justify right bottom)))
 (wire (pts (xy 330.20 104.14) (xy 325.12 104.14)) (stroke (width 0) (type default)))
 (label "DAC61402_FAULT" (at 325.12 104.14 180) (effects (font (size 1.27 1.27)) (justify right bottom)))
 (wire (pts (xy 330.20 106.68) (xy 325.12 106.68)) (stroke (width 0) (type default)))
 (label "MAIN_I2C_SCL" (at 325.12 106.68 180) (effects (font (size 1.27 1.27)) (justify right bottom)))
 (wire (pts (xy 330.20 109.22) (xy 325.12 109.22)) (stroke (width 0) (type default)))
 (label "MAIN_I2C_SDA" (at 325.12 109.22 180) (effects (font (size 1.27 1.27)) (justify right bottom)))
 (wire (pts (xy 330.20 111.76) (xy 325.12 111.76)) (stroke (width 0) (type default)))
 (label "PWR_SPI_DAC_CS" (at 325.12 111.76 180) (effects (font (size 1.27 1.27)) (justify right bottom)))
 (wire (pts (xy 330.20 114.30) (xy 325.12 114.30)) (stroke (width 0) (type default)))
 (label "PWR_SPI_INA239A_CS" (at 325.12 114.30 180) (effects (font (size 1.27 1.27)) (justify right bottom)))
 (wire (pts (xy 330.20 116.84) (xy 325.12 116.84)) (stroke (width 0) (type default)))
 (label "PWR_SPI_INA239B_CS" (at 325.12 116.84 180) (effects (font (size 1.27 1.27)) (justify right bottom)))
 (wire (pts (xy 330.20 119.38) (xy 325.12 119.38)) (stroke (width 0) (type default)))
 (label "USB0_DP" (at 325.12 119.38 180) (effects (font (size 1.27 1.27)) (justify right bottom)))
 (wire (pts (xy 330.20 121.92) (xy 325.12 121.92)) (stroke (width 0) (type default)))
 (label "USB0_DM" (at 325.12 121.92 180) (effects (font (size 1.27 1.27)) (justify right bottom)))
 (wire (pts (xy 330.20 124.46) (xy 325.12 124.46)) (stroke (width 0) (type default)))
 (label "PWR_SPI_SCLK" (at 325.12 124.46 180) (effects (font (size 1.27 1.27)) (justify right bottom)))
 (wire (pts (xy 330.20 127.00) (xy 325.12 127.00)) (stroke (width 0) (type default)))
 (label "PWR_SPI_MOSI" (at 325.12 127.00 180) (effects (font (size 1.27 1.27)) (justify right bottom)))
 (wire (pts (xy 330.20 129.54) (xy 325.12 129.54)) (stroke (width 0) (type default)))
 (label "PWR_SPI_MISO" (at 325.12 129.54 180) (effects (font (size 1.27 1.27)) (justify right bottom)))
 (wire (pts (xy 330.20 132.08) (xy 325.12 132.08)) (stroke (width 0) (type default)))
 (label "MAIN_SPI_SCLK" (at 325.12 132.08 180) (effects (font (size 1.27 1.27)) (justify right bottom)))
 (wire (pts (xy 330.20 134.62) (xy 325.12 134.62)) (stroke (width 0) (type default)))
 (label "MAIN_SPI_MOSI" (at 325.12 134.62 180) (effects (font (size 1.27 1.27)) (justify right bottom)))
 (wire (pts (xy 330.20 137.16) (xy 325.12 137.16)) (stroke (width 0) (type default)))
 (label "MAIN_SPI_MISO" (at 325.12 137.16 180) (effects (font (size 1.27 1.27)) (justify right bottom)))
 (wire (pts (xy 330.20 139.70) (xy 325.12 139.70)) (stroke (width 0) (type default)))
 (label "MAIN_SPI_ADDR_0" (at 325.12 139.70 180) (effects (font (size 1.27 1.27)) (justify right bottom)))
 (wire (pts (xy 330.20 142.24) (xy 325.12 142.24)) (stroke (width 0) (type default)))
 (label "MAIN_SPI_PREFIX_0" (at 325.12 142.24 180) (effects (font (size 1.27 1.27)) (justify right bottom)))
 (wire (pts (xy 330.20 144.78) (xy 325.12 144.78)) (stroke (width 0) (type default)))
 (label "MAIN_SPI_ADDR_1" (at 325.12 144.78 180) (effects (font (size 1.27 1.27)) (justify right bottom)))
 (wire (pts (xy 330.20 147.32) (xy 325.12 147.32)) (stroke (width 0) (type default)))
 (label "MAIN_SPI_PREFIX_1" (at 325.12 147.32 180) (effects (font (size 1.27 1.27)) (justify right bottom)))
 (wire (pts (xy 330.20 149.86) (xy 325.12 149.86)) (stroke (width 0) (type default)))
 (label "MAIN_SPI_ADDR_2" (at 325.12 149.86 180) (effects (font (size 1.27 1.27)) (justify right bottom)))
 (wire (pts (xy 330.20 152.40) (xy 325.12 152.40)) (stroke (width 0) (type default)))
 (label "MAIN_SPI_PREFIX_2" (at 325.12 152.40 180) (effects (font (size 1.27 1.27)) (justify right bottom)))
 (sheet (at 431.8 38.1) (size 50.8 22.86) (exclude_from_sim no) (in_bom yes) (on_board yes) (dnp no) (fields_autoplaced yes) (stroke (width 0.1524) (type solid)) (fill (color 0 0 0 0)) (property "Sheetname" "Memorie" (at 431.8 37.39 0) (effects (font (size 1.27 1.27)) (justify left bottom))) (property "Sheetfile" "memorie.kicad_sch" (at 431.8 61.54 0) (effects (font (size 1.27 1.27)) (justify left top))) (pin "VCC_DDR" passive (at 431.80 40.64 180) (effects (font (size 1.27 1.27)) (justify left))) (pin "VCC2V5_DDR" passive (at 431.80 43.18 180) (effects (font (size 1.27 1.27)) (justify left))) (pin "VCC1V8_EMMC" passive (at 431.80 45.72 180) (effects (font (size 1.27 1.27)) (justify left))) (pin "VCC_3V3" passive (at 431.80 48.26 180) (effects (font (size 1.27 1.27)) (justify left))) (pin "VCC3V3_SD" passive (at 431.80 50.80 180) (effects (font (size 1.27 1.27)) (justify left))) (pin "VCCIO_SD" passive (at 431.80 53.34 180) (effects (font (size 1.27 1.27)) (justify left))) (pin "VCC3V3_PMU" passive (at 431.80 55.88 180) (effects (font (size 1.27 1.27)) (justify left))))
 (wire (pts (xy 431.80 40.64) (xy 426.72 40.64)) (stroke (width 0) (type default)))
 (label "VCC_DDR" (at 426.72 40.64 180) (effects (font (size 1.27 1.27)) (justify right bottom)))
 (wire (pts (xy 431.80 43.18) (xy 426.72 43.18)) (stroke (width 0) (type default)))
 (label "VCC2V5_DDR" (at 426.72 43.18 180) (effects (font (size 1.27 1.27)) (justify right bottom)))
 (wire (pts (xy 431.80 45.72) (xy 426.72 45.72)) (stroke (width 0) (type default)))
 (label "VCC1V8_EMMC" (at 426.72 45.72 180) (effects (font (size 1.27 1.27)) (justify right bottom)))
 (wire (pts (xy 431.80 48.26) (xy 426.72 48.26)) (stroke (width 0) (type default)))
 (label "VCC_3V3" (at 426.72 48.26 180) (effects (font (size 1.27 1.27)) (justify right bottom)))
 (wire (pts (xy 431.80 50.80) (xy 426.72 50.80)) (stroke (width 0) (type default)))
 (label "VCC3V3_SD" (at 426.72 50.80 180) (effects (font (size 1.27 1.27)) (justify right bottom)))
 (wire (pts (xy 431.80 53.34) (xy 426.72 53.34)) (stroke (width 0) (type default)))
 (label "VCCIO_SD" (at 426.72 53.34 180) (effects (font (size 1.27 1.27)) (justify right bottom)))
 (wire (pts (xy 431.80 55.88) (xy 426.72 55.88)) (stroke (width 0) (type default)))
 (label "VCC3V3_PMU" (at 426.72 55.88 180) (effects (font (size 1.27 1.27)) (justify right bottom)))
 (sheet (at 508.0 38.1) (size 50.8 7.62) (exclude_from_sim no) (in_bom yes) (on_board yes) (dnp no) (fields_autoplaced yes) (stroke (width 0.1524) (type solid)) (fill (color 0 0 0 0)) (property "Sheetname" "Rete" (at 508.0 37.39 0) (effects (font (size 1.27 1.27)) (justify left bottom))) (property "Sheetfile" "rete.kicad_sch" (at 508.0 46.30 0) (effects (font (size 1.27 1.27)) (justify left top))) (pin "VCC_3V3" passive (at 508.00 40.64 180) (effects (font (size 1.27 1.27)) (justify left))))
 (wire (pts (xy 508.00 40.64) (xy 502.92 40.64)) (stroke (width 0) (type default)))
 (label "VCC_3V3" (at 502.92 40.64 180) (effects (font (size 1.27 1.27)) (justify right bottom)))
 (sheet (at 584.2 38.1) (size 50.8 7.62) (exclude_from_sim no) (in_bom yes) (on_board yes) (dnp no) (fields_autoplaced yes) (stroke (width 0.1524) (type solid)) (fill (color 0 0 0 0)) (property "Sheetname" "Radio" (at 584.2 37.39 0) (effects (font (size 1.27 1.27)) (justify left bottom))) (property "Sheetfile" "radio.kicad_sch" (at 584.2 46.30 0) (effects (font (size 1.27 1.27)) (justify left top))) (pin "VCC_3V3" passive (at 584.20 40.64 180) (effects (font (size 1.27 1.27)) (justify left))))
 (wire (pts (xy 584.20 40.64) (xy 579.12 40.64)) (stroke (width 0) (type default)))
 (label "VCC_3V3" (at 579.12 40.64 180) (effects (font (size 1.27 1.27)) (justify right bottom)))
 (sheet (at 660.4 38.1) (size 50.8 7.62) (exclude_from_sim no) (in_bom yes) (on_board yes) (dnp no) (fields_autoplaced yes) (stroke (width 0.1524) (type solid)) (fill (color 0 0 0 0)) (property "Sheetname" "GNSS" (at 660.4 37.39 0) (effects (font (size 1.27 1.27)) (justify left bottom))) (property "Sheetfile" "gnss.kicad_sch" (at 660.4 46.30 0) (effects (font (size 1.27 1.27)) (justify left top))) (pin "VCC_3V3" passive (at 660.40 40.64 180) (effects (font (size 1.27 1.27)) (justify left))))
 (wire (pts (xy 660.40 40.64) (xy 655.32 40.64)) (stroke (width 0) (type default)))
 (label "VCC_3V3" (at 655.32 40.64 180) (effects (font (size 1.27 1.27)) (justify right bottom)))
 (sheet (at 736.6 38.1) (size 50.8 7.62) (exclude_from_sim no) (in_bom yes) (on_board yes) (dnp no) (fields_autoplaced yes) (stroke (width 0.1524) (type solid)) (fill (color 0 0 0 0)) (property "Sheetname" "USB host" (at 736.6 37.39 0) (effects (font (size 1.27 1.27)) (justify left bottom))) (property "Sheetfile" "usb.kicad_sch" (at 736.6 46.30 0) (effects (font (size 1.27 1.27)) (justify left top))) (pin "5V_SYS" passive (at 736.60 40.64 180) (effects (font (size 1.27 1.27)) (justify left))))
 (wire (pts (xy 736.60 40.64) (xy 731.52 40.64)) (stroke (width 0) (type default)))
 (label "5V_SYS" (at 731.52 40.64 180) (effects (font (size 1.27 1.27)) (justify right bottom)))
 (sheet_instances
  (path ""
   (page "1")))
 (embedded_fonts no))
